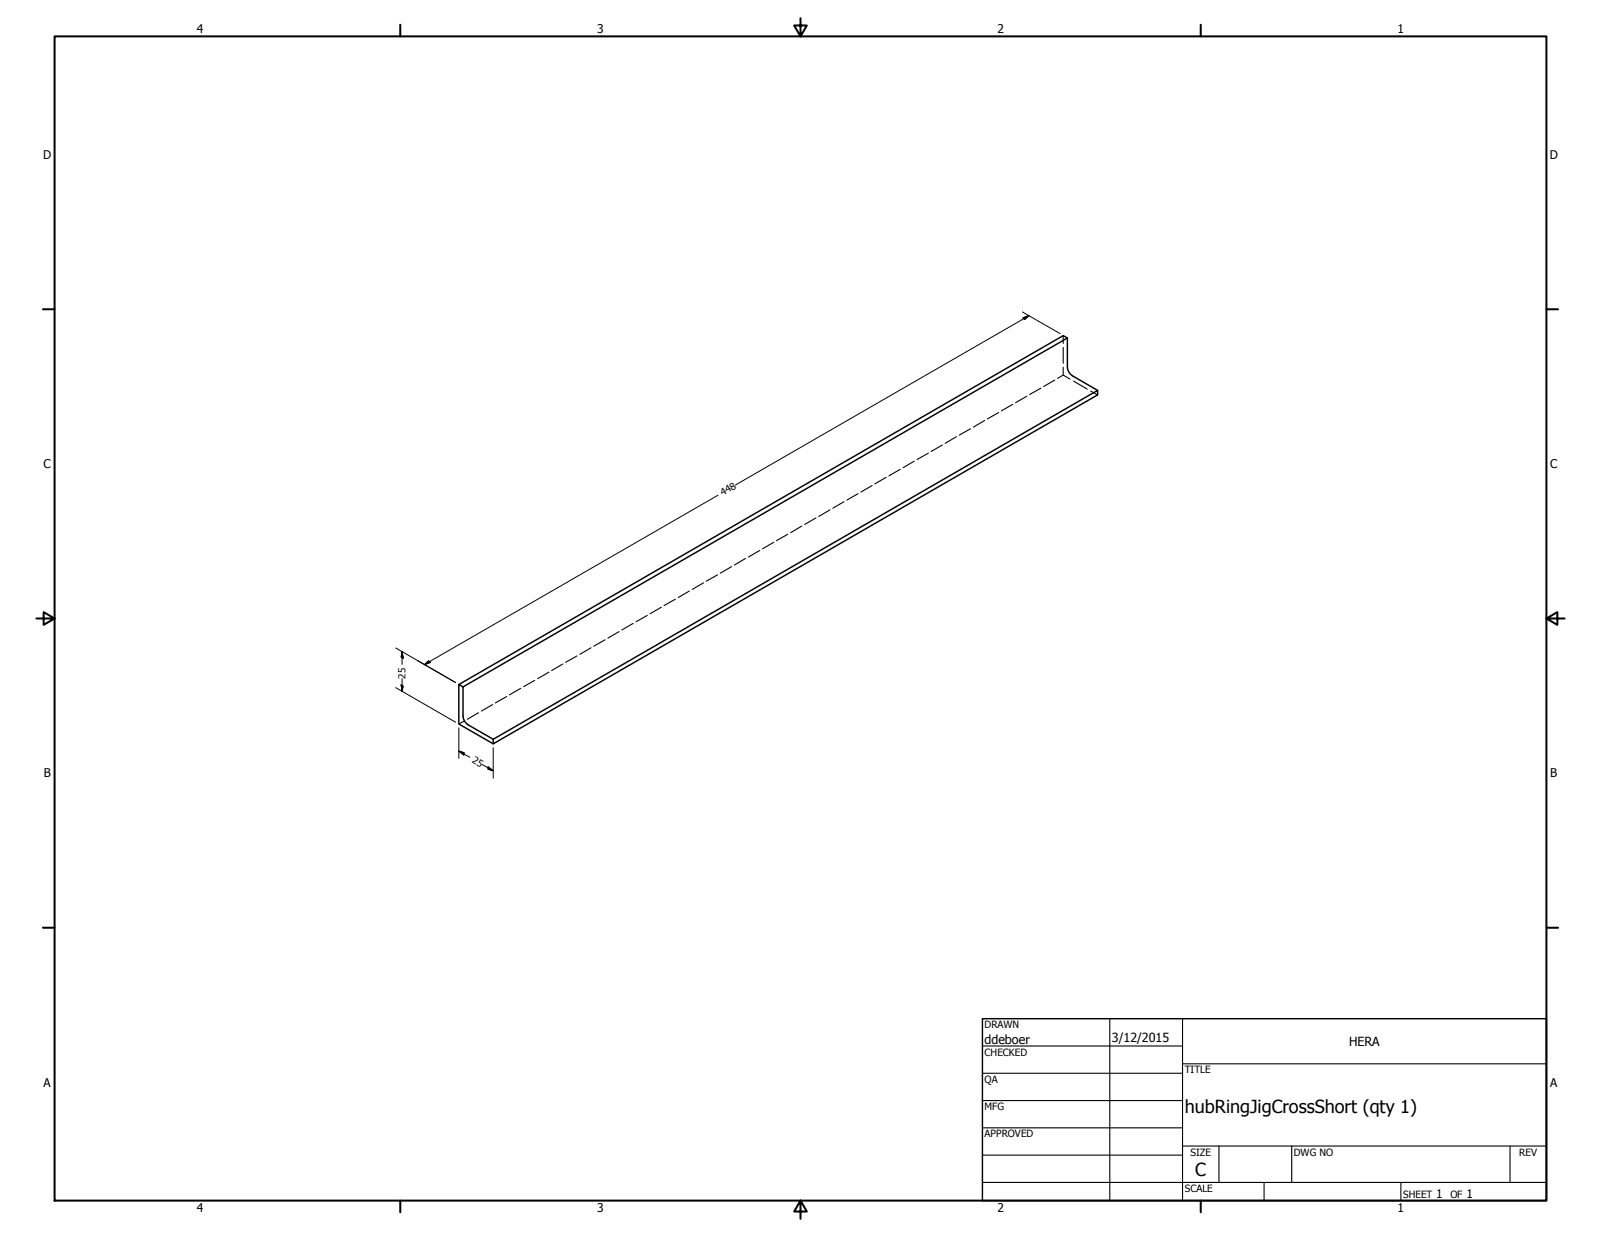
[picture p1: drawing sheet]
<svg xmlns="http://www.w3.org/2000/svg" width="559mm" height="432mm" viewBox="0 0 559 432" stroke-linecap="round" stroke-linejoin="round" font-family="sans-serif">
<!-- layer: Visible (ANSI) -->
<path d="M372.6 118v10.1a3.9 3.9 0 0 0 1.7 3.1l8.8 5.1M160.1 239l211-121.8 1.5 .8-211 121.8zM160.1 239v13.7l12 7M161.6 239.8v10.1a4 4 0 0 0 1.7 3.1l8.8 5.1 211-121.8v1.6l-211 121.8v-1.6" fill="none" stroke="#000" stroke-width=".51"/>
<!-- layer: Hidden (ANSI) -->
<g fill="none" stroke="#000" stroke-width=".38">
<path d="M371.1 117.2v2.7M358.4 138.3l-3.9 2.3M363.3 135.5l-4 2.2M368.2 132.7l-4 2.2M369.1 132.1l2-1.2 2.4 1.4M371.1 121.3v5.5M371.1 128.2v2.7M374.7 133l4.8 2.8M380.7 136.5l2.4 1.4M324 158.2l-3.9 2.2M328.9 155.3l-3.9 2.3M333.8 152.5l-3.9 2.2"/>
<path d="M338.7 149.7l-3.9 2.2M343.7 146.8l-4 2.3M348.6 144l-4 2.2M353.4 141.2l-3.9 2.2M289.7 178l-3.9 2.3M294.6 175.1l-4 2.3M299.5 172.3l-3.9 2.3M304.4 169.5l-3.9 2.3M309.3 166.6l-3.9 2.3M314.2 163.8l-3.9 2.3M319.1 161l-3.9 2.3M255.3 197.8l-3.9 2.3"/>
<path d="M260.2 194.9l-3.9 2.3M265.2 192.2l-4 2.2M270.1 189.3l-4 2.3M275 186.5l-4 2.2M279.8 183.6l-3.8 2.3M284.8 180.8l-3.9 2.3M221 217.6l-4 2.3M225.9 214.8l-3.9 2.2M230.8 212l-3.9 2.2M235.7 209.2l-3.9 2.2M240.6 206.3l-3.9 2.3M245.6 203.5l-4 2.2"/>
<path d="M250.4 200.7l-3.9 2.2M186.6 237.5l-3.8 2.2M191.6 234.6l-4 2.3M196.5 231.8l-4 2.3M201.4 229l-4 2.2M206.3 226.1l-3.9 2.3M211.2 223.3l-3.9 2.3M216.1 220.5l-3.9 2.3M162.1 251.7l-2 1M167 248.8l-3.9 2.3M172 245.9l-4 2.3M176.8 243.1l-3.9 2.3"/>
<path d="M181.7 240.3l-3.9 2.3"/>
</g>
<!-- layer: Border (ANSI) -->
<g fill="none" stroke="#000" stroke-width=".7">
<path d="M19 12.7h520.8v406.4h-520.8zM139.7 8.6v4.1M279.4 6.3v6.4l-2.2-3.8h4.4l-2.2 3.8M419.1 8.6v4.1M15 107.9h4M539.8 107.9h4M12.7 215.9h6.3l-3.8-2.2v4.4l3.8-2.2M539.8 215.9l3.8 2.2v-4.4l-3.8 2.2h6.3M15 323.8h4M539.8 323.8h4M139.7 419.1v4.1M279.4 419.1l2.2 3.8h-4.4l2.2-3.8v6.3"/>
<path d="M419.1 419.1v4.1"/>
</g>
<!-- layer: Title (ANSI) -->
<g fill="none" stroke="#000" stroke-width=".38">
<path d="M387.3 355.6v63.5M412.7 355.6v63.5M342.9 365.1h69.8M342.9 374.6h69.8M412.7 371.3h127.1M342.9 384.2h69.8M342.9 393.7h69.8M342.9 412.7h196.9M342.9 403.2h69.8M412.7 400h127.1M425.4 400v12.7M441.2 412.7v6.4"/>
<path d="M450.8 400v12.7M488.9 412.7v6.4M527 400v12.7"/>
</g>
<path d="M342.9 355.6h196.9v63.5h-196.9z" fill="none" stroke="#000" stroke-width=".51"/>
<!-- layer: Dimension (ANSI) -->
<g fill="none" stroke="#000" stroke-width=".35">
<path d="M356.9 108.9l13.1 7.6M357 111l2.1-.8-1.4 1.2zM359.1 110.2l-102.5 59.2M250.6 172.8l-102.5 59.2M138.1 226.2l20.9 12.1M140 239.1l.7 .4-.4 1.8zM140.3 227.5l.4 2.2-.7-.3zM140.3 227.5v4.4M140.3 236.9v4.4M148.1 232l1.4-1.2 .8 .4zM138.1 240l20.9 12.1M160.1 254.1v10.6"/>
<path d="M160.1 262.2l1.8 .6v.8zM160.1 262.2l3.9 2.2M168.3 266.9l3.8 2.1M170.4 267.7l1.7 1.3-1.7-.5zM172.1 261v10.7"/>
</g>
<path d="M357.7 111.4l1.4-1.2zM357 111l2.1-.8-1.4 1.2zM140 239.1l.3 2.2zM140 239.1l.7 .4-.4 1.8zM140.3 227.5l.4 2.2zM140.3 227.5l.4 2.2-.7-.3zM148.1 232l1.4-1.2zM148.1 232l1.4-1.2 .8 .4zM160.1 262.2l1.8 .6zM160.1 262.2l1.8 .6v.8zM170.4 268.5l1.7 .5zM170.4 267.7l1.7 1.3-1.7-.5z" fill="#000" stroke="#000" stroke-width=".35"/>
<g font-size="6.3">
<text x="413.5" y="388.5">hubRingJigCrossShort (qty 1)</text>
<text x="417.2" y="410.6">C</text>
</g>
<g font-size="4.4">
<text x="343.7" y="364.3">ddeboer</text>
<text x="388.1" y="363.7">3/12/2015</text>
<text x="470.9" y="365.1">HERA</text>
</g>
<g font-size="4.2">
<text x="68.7" y="11.7">4</text>
<text x="208.4" y="11.7">3</text>
<text x="348.1" y="11.7">2</text>
<text x="487.8" y="11.7">1</text>
<text x="15.1" y="55.5">D</text>
<text x="540.9" y="55.5">D</text>
<text x="15.2" y="163.4">C</text>
<text x="541" y="163.4">C</text>
<text x="15.3" y="271.4">B</text>
<text x="541.1" y="271.4">B</text>
<text x="15.2" y="379.3">A</text>
<text x="541" y="379.3">A</text>
<text x="501.3" y="418.3">1</text>
<text x="511.8" y="418.3">1</text>
<text x="68.7" y="423.2">4</text>
<text x="208.4" y="423.2">3</text>
<text x="348.1" y="423.2">2</text>
<text x="487.8" y="423.2">1</text>
</g>
<g font-size="3.5">
<text x="343.7" y="358.9">DRAWN</text>
<text x="343.7" y="368.5">CHECKED</text>
<text x="413.5" y="374.6">TITLE</text>
<text x="343.7" y="378">QA</text>
<text x="343.7" y="387.5">MFG</text>
<text x="343.7" y="397.1">APPROVED</text>
<text x="415.5" y="403.4">SIZE</text>
<text x="451.6" y="403.4">DWG NO</text>
<text x="530.3" y="403.4">REV</text>
<text x="413.5" y="416.1">SCALE</text>
<text x="489.7" y="418.3">SHEET</text>
<text x="506.2" y="418.3">OF</text>
</g>
<g font-size="3.4">
<text x="252.3" y="173.1" transform="rotate(-30 252.3 173.1)">448</text>
<text x="141.5" y="236.9" transform="rotate(-90 141.5 236.9)">25</text>
<text x="164.5" y="266" transform="rotate(30 164.5 266)">25</text>
</g>
</svg>
